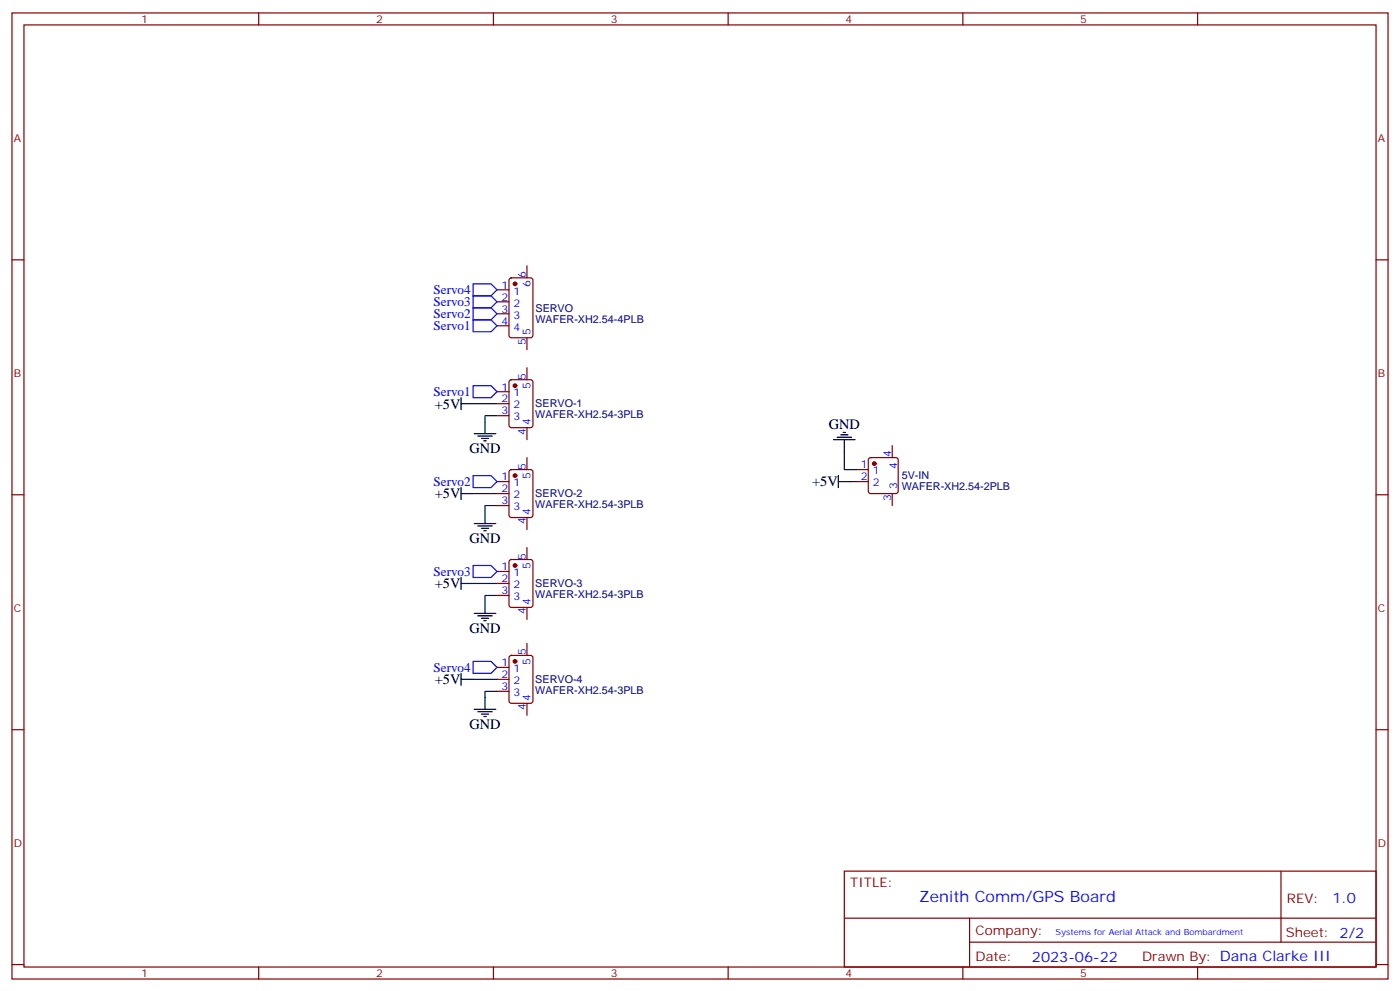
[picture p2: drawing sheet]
<svg xmlns="http://www.w3.org/2000/svg" width="412mm" height="292mm" viewBox="0 0 412 292" stroke-linecap="round" stroke-linejoin="round" font-family="sans-serif">
<g fill="none" stroke="#870000" stroke-width=".35">
<path d="M3.5 3.8h405.4v284.3h-405.4zM7.1 7.3h398.2v277.3h-398.2zM76.2 3.8v3.5M145.3 3.8v3.5M214.5 3.8v3.5M283.6 3.8v3.5M352.8 3.8v3.5M3.5 76.5h3.6M155.2 78.2v3.6M405.3 76.5h3.6M146.4 85.3h3.5M146.4 88.8h3.5"/>
<path d="M146.4 92.4h3.5M146.4 95.9h3.5M150.2 82l.4-.2h5.7l.6 .4 .1 16.5-.5 .7h-5.9l-.6-.4-.1-16.5zM155.2 99.4v3.5M146.4 115.3h3.5M146.4 118.8h3.5M150.2 112l.4-.2h5.7l.6 .4 .1 13-.5 .6-5.9 .1-.6-.5-.1-12.9zM155.2 108.2v3.6M146.4 122.3h3.5M150.2 138.4l.4-.2h5.7l.6 .4 .1 13-.5 .7h-5.9l-.6-.4-.1-13zM155.2 125.9v3.5M155.2 134.7v3.5"/>
<path d="M252.2 138.2h3.6M256 134.9l.5-.2h7.4l.5 .2 .2 .5v9.2l-.3 .5-.4 .2h-7.4l-.5-.3-.2-.4v-9.2zM262.8 131.2v3.5M3.5 145.6h3.6M146.4 141.7h3.5M146.4 145.3h3.5M146.4 148.8h3.5M155.2 152.3v3.6M252.2 141.7h3.6M262.8 145.3v3.5M405.3 145.6h3.6M146.4 168.2h3.5"/>
<path d="M146.4 171.7h3.5M146.4 175.3h3.5M150.2 164.9l.4-.2h5.7l.6 .4 .1 13-.5 .6-5.9 .1-.6-.5-.1-12.9zM155.2 161.1v3.6M155.2 178.8v3.5M146.4 196.4h3.5M146.4 200h3.5M150.2 193.1l.4-.2h5.7l.6 .4 .1 13-.5 .7h-5.9l-.6-.5-.1-12.9zM155.2 189.4v3.5M3.5 214.8h3.6M146.4 203.5h3.5M155.2 207v3.5"/>
<path d="M405.3 214.8h3.6M248.7 256.4h156.6v28.2h-156.6zM377.3 256.4v20.9M248.7 270.2h156.5M285.6 277.3h119.6M285.6 270.2v14.2M3.5 283.9h3.6M76.2 284.6v3.5M145.3 284.6v3.5M214.5 284.6v3.5M283.6 284.6v3.5M352.8 284.6v3.5"/>
<path d="M405.3 283.9h3.6"/>
</g>
<g fill="#870000" stroke="#870000" stroke-width=".35">
<circle cx="151.7" cy="166.4" r=".53"/>
<circle cx="151.7" cy="140" r=".53"/>
<circle cx="151.7" cy="113.5" r=".53"/>
<circle cx="151.7" cy="83.5" r=".53"/>
<circle cx="151.7" cy="194.7" r=".53"/>
<circle cx="257.5" cy="136.5" r=".53"/>
</g>
<path d="M139.3 83.5h5.3l1.8 1.8-1.8 1.8h-5.3zM139.3 87.1h5.3l1.8 1.7-1.8 1.8h-5.3zM139.3 90.6h5.3l1.8 1.8-1.8 1.7h-5.3zM139.3 94.1h5.3l1.8 1.8-1.8 1.7h-5.3zM139.3 113.5h5.3l1.8 1.8-1.8 1.8h-5.3zM139.3 140h5.3l1.8 1.7-1.8 1.8h-5.3zM139.3 166.4h5.3l1.8 1.8-1.8 1.8h-5.3zM139.3 194.7h5.3l1.8 1.7-1.8 1.8h-5.3z" fill="none" stroke="#00f" stroke-width=".35"/>
<path d="M139.3 118.8h7.1M146.4 122.3h-3.5v1.8M248.7 132.9v5.3h3.5M139.3 145.3h7.1M146.4 148.8h-3.5v1.8M250.5 141.7h1.7M139.3 171.7h7.1M146.4 175.3h-3.5v1.7M139.3 200h7.1M146.4 203.5h-3.5v1.7" fill="none" stroke="#008700" stroke-width=".35"/>
<g fill="none" stroke="#000" stroke-width=".35">
<path d="M135.8 118.8h3.5M135.8 117.1v3.5M139.7 127.6h6.3M140.8 128.3h4.2M141.8 129h2.1M142.5 129.8h.7M142.9 124.1v3.5M245.5 129.4h6.4M246.6 128.7h4.2M246.9 140v3.5M247.6 128h2.2M248.4 127.3h.7"/>
<path d="M248.7 129.4v3.5M135.8 143.5v3.5M135.8 145.3h3.5M139.7 154.1h6.3M140.8 154.8h4.2M141.8 155.5h2.1M142.5 156.2h.7M142.9 150.6v3.5M246.9 141.7h3.6M135.8 170v3.5M135.8 171.7h3.5M142.9 177v3.6"/>
<path d="M135.8 198.2v3.5M135.8 200h3.5M139.7 180.6h6.3M140.8 181.3h4.2M141.8 182h2.1M142.5 182.7h.7M139.7 208.8h6.3M140.8 209.5h4.2M141.8 210.2h2.1M142.5 210.9h.7M142.9 205.2v3.6"/>
</g>
<text font-size="4.6" fill="#00f" x="270.8" y="265.4">Zenith Comm/GPS Board</text>
<g font-size="4.2">
<text x="128.1" y="120.3">+5V</text>
<text x="244.1" y="126.2">GND</text>
<text x="138.3" y="133.3">GND</text>
<text x="239.2" y="143.2">+5V</text>
<text x="128.1" y="146.7">+5V</text>
<text x="138.3" y="159.7">GND</text>
<text x="128.1" y="173.2">+5V</text>
<text x="138.3" y="186.2">GND</text>
<text x="128.1" y="201.4">+5V</text>
<text x="138.3" y="214.4">GND</text>
</g>
<g font-size="4.2" fill="#00f">
<text x="392.5" y="265.7">1.0</text>
<text x="304" y="283">2023-06-22</text>
</g>
<g font-size="3.9" fill="#00f">
<text x="127.7" y="86.6">Servo4</text>
<text x="127.7" y="90.1">Servo3</text>
<text x="127.7" y="93.6">Servo2</text>
<text x="127.7" y="97.1">Servo1</text>
<text x="127.7" y="116.6">Servo1</text>
<text x="127.7" y="143">Servo2</text>
<text x="127.7" y="169.5">Servo3</text>
<text x="127.7" y="197.7">Servo4</text>
</g>
<g font-size="3.9" fill="#800">
<text x="250.5" y="261">TITLE:</text>
<text x="379.1" y="265.7">REV:</text>
<text x="287.4" y="275.2">Company:</text>
<text x="378.7" y="275.8">Sheet: 2/2</text>
<text x="287.4" y="282.9">Date:</text>
<text x="336.4" y="282.9">Drawn By: Dana Clarke III</text>
</g>
<g font-size="3.2" fill="#800">
<text x="41.6" y="6.8">1</text>
<text x="110.8" y="6.8">2</text>
<text x="179.9" y="6.8">3</text>
<text x="249.1" y="6.8">4</text>
<text x="318.2" y="6.8">5</text>
<text x="4.1" y="41.9">A</text>
<text x="405.9" y="41.9">A</text>
<text x="4.1" y="111.1">B</text>
<text x="405.9" y="111.1">B</text>
<text x="4.1" y="180.2">C</text>
<text x="405.9" y="180.2">C</text>
<text x="4.1" y="249.3">D</text>
<text x="405.9" y="249.3">D</text>
<text x="41.6" y="287.6">1</text>
<text x="110.8" y="287.6">2</text>
<text x="179.9" y="287.6">3</text>
<text x="249.1" y="287.6">4</text>
<text x="318.2" y="287.6">5</text>
</g>
<g font-size="3.2" fill="#00f">
<text x="154.9" y="81.8" transform="rotate(-90 154.9 81.8)">6</text>
<text x="147.7" y="84.9">1</text>
<text x="147.7" y="88.5">2</text>
<text x="151.2" y="86.7">1</text>
<text x="156.3" y="84.5" transform="rotate(-90 156.3 84.5)">6</text>
<text x="147.7" y="92">3</text>
<text x="147.7" y="95.5">4</text>
<text x="151.2" y="90.2">2</text>
<text x="151.2" y="93.8">3</text>
<text x="151.2" y="97.3">4</text>
<text x="154.9" y="101.4" transform="rotate(-90 154.9 101.4)">5</text>
<text x="156.3" y="98.7" transform="rotate(-90 156.3 98.7)">5</text>
<text x="154.9" y="111.8" transform="rotate(-90 154.9 111.8)">5</text>
<text x="147.7" y="114.9">1</text>
<text x="147.7" y="118.5">2</text>
<text x="151.2" y="116.7">1</text>
<text x="156.3" y="114.5" transform="rotate(-90 156.3 114.5)">5</text>
<text x="147.7" y="122">3</text>
<text x="151.2" y="120.2">2</text>
<text x="151.2" y="123.8">3</text>
<text x="156.3" y="125.2" transform="rotate(-90 156.3 125.2)">4</text>
<text x="154.9" y="127.9" transform="rotate(-90 154.9 127.9)">4</text>
<text x="253.6" y="137.9">1</text>
<text x="262.5" y="134.5" transform="rotate(-90 262.5 134.5)">4</text>
<text x="147.7" y="141.4">1</text>
<text x="151.2" y="143.2">1</text>
<text x="154.9" y="138.2" transform="rotate(-90 154.9 138.2)">5</text>
<text x="156.3" y="140.9" transform="rotate(-90 156.3 140.9)">5</text>
<text x="253.6" y="141.4">2</text>
<text x="257.1" y="139.6">1</text>
<text x="257.1" y="143.2">2</text>
<text x="264.2" y="144" transform="rotate(-90 264.2 144)">3</text>
<text x="264.2" y="138" transform="rotate(-90 264.2 138)">4</text>
<text x="147.7" y="144.9">2</text>
<text x="147.7" y="148.4">3</text>
<text x="151.2" y="146.7">2</text>
<text x="262.5" y="147.5" transform="rotate(-90 262.5 147.5)">3</text>
<text x="151.2" y="150.2">3</text>
<text x="154.9" y="154.3" transform="rotate(-90 154.9 154.3)">4</text>
<text x="156.3" y="151.6" transform="rotate(-90 156.3 151.6)">4</text>
<text x="147.7" y="167.9">1</text>
<text x="154.9" y="164.7" transform="rotate(-90 154.9 164.7)">5</text>
<text x="156.3" y="167.4" transform="rotate(-90 156.3 167.4)">5</text>
<text x="147.7" y="171.4">2</text>
<text x="151.2" y="169.6">1</text>
<text x="151.2" y="173.1">2</text>
<text x="147.7" y="174.9">3</text>
<text x="151.2" y="176.7">3</text>
<text x="156.3" y="178.1" transform="rotate(-90 156.3 178.1)">4</text>
<text x="154.9" y="180.8" transform="rotate(-90 154.9 180.8)">4</text>
<text x="147.7" y="196.1">1</text>
<text x="151.2" y="197.8">1</text>
<text x="154.9" y="192.9" transform="rotate(-90 154.9 192.9)">5</text>
<text x="156.3" y="195.6" transform="rotate(-90 156.3 195.6)">5</text>
<text x="147.7" y="199.6">2</text>
<text x="147.7" y="203.1">3</text>
<text x="151.2" y="201.4">2</text>
<text x="151.2" y="204.9">3</text>
<text x="154.9" y="209" transform="rotate(-90 154.9 209)">4</text>
<text x="156.3" y="206.3" transform="rotate(-90 156.3 206.3)">4</text>
</g>
<g font-size="3.2" fill="#000080">
<text x="157.7" y="94.9">WAFER-XH2.54-4PLB</text>
<text x="157.7" y="91.7">SERVO</text>
<text x="157.7" y="119.9">SERVO-1</text>
<text x="157.7" y="123">WAFER-XH2.54-3PLB</text>
<text x="265.6" y="141.1">5V-IN</text>
<text x="157.7" y="149.5">WAFER-XH2.54-3PLB</text>
<text x="157.7" y="146.3">SERVO-2</text>
<text x="265.6" y="144.3">WAFER-XH2.54-2PLB</text>
<text x="157.7" y="172.8">SERVO-3</text>
<text x="157.7" y="176">WAFER-XH2.54-3PLB</text>
<text x="157.7" y="201">SERVO-4</text>
<text x="157.7" y="204.2">WAFER-XH2.54-3PLB</text>
</g>
<text font-size="2.5" fill="#00f" x="310.9" y="275.2">Systems for Aerial Attack and Bombardment</text>
</svg>
